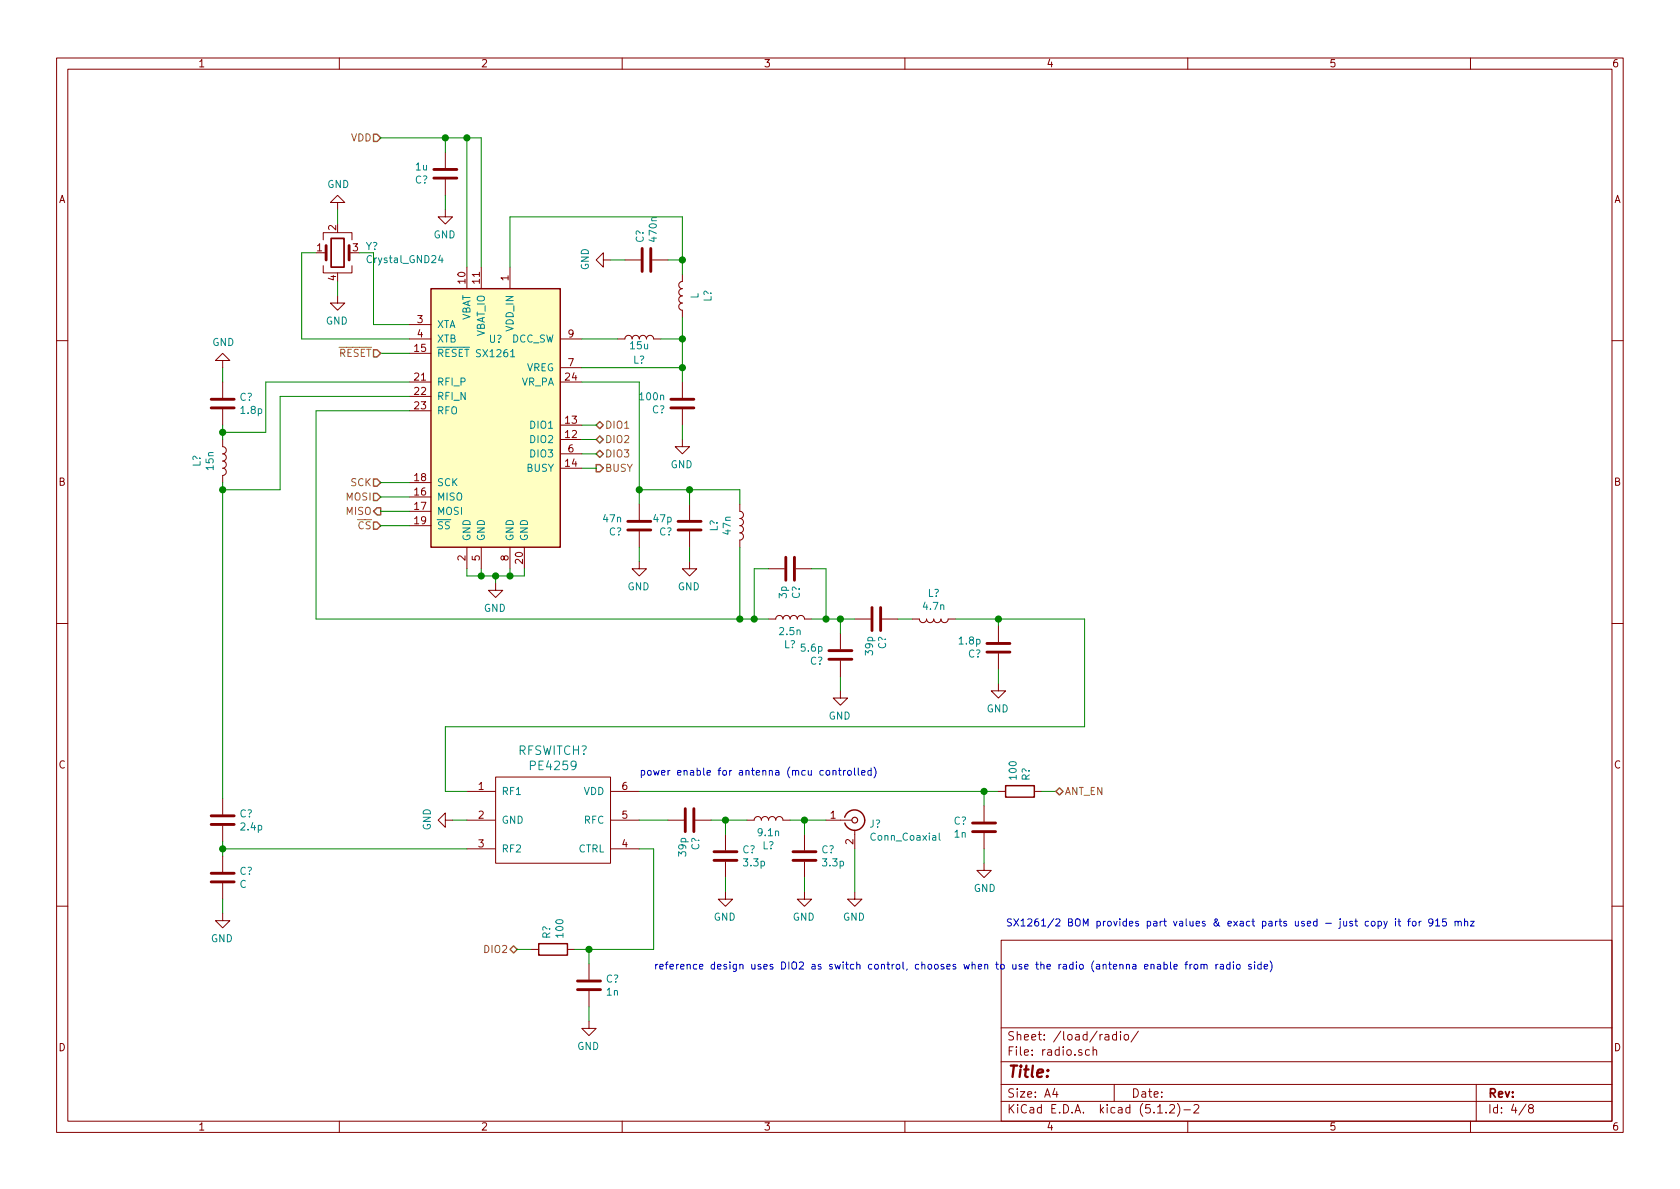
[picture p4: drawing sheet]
EESchema Schematic File Version 4
LIBS:wsn-cache
EELAYER 29 0
EELAYER END
$Descr A4 11693 8268
encoding utf-8
Sheet 4 8
Title ""
Date ""
Rev ""
Comp ""
Comment1 ""
Comment2 ""
Comment3 ""
Comment4 ""
$EndDescr
$Comp
L Device:Crystal_GND24 Y?
U 1 1
P 2350 1750
AR Path="/5E4C9109/5E60B86F" Ref="Y?"  Part="1" 
AR Path="/5E4C9109/5E5FA620/5E60B86F" Ref="Y?"  Part="1" 
AR Path="/5E4C9109/5E4B6FDC/5E60B86F" Ref="Y?"  Part="1" 
F 0 "Y?" H 2544 1796 50  0000 L CNN
F 1 "Crystal_GND24" H 2544 1705 50  0000 L CNN
F 2 "" H 2350 1750 50  0001 C CNN
F 3 "~" H 2350 1750 50  0001 C CNN
	1    2350 1750
	1    0    0    -1  
$EndComp
$Comp
L power:GND #PWR?
U 1 1
P 2350 2050
AR Path="/5E60B875" Ref="#PWR?"  Part="1" 
AR Path="/5E4C9109/5E60B875" Ref="#PWR?"  Part="1" 
AR Path="/5E4C9109/5E5FA620/5E60B875" Ref="#PWR?"  Part="1" 
AR Path="/5E4C9109/5E4B6FDC/5E60B875" Ref="#PWR?"  Part="1" 
F 0 "#PWR?" H 2350 1800 50  0001 C CNN
F 1 "GND" H 2355 1877 50  0000 C CNN
F 2 "" H 2350 2050 50  0001 C CNN
F 3 "" H 2350 2050 50  0001 C CNN
	1    2350 2050
	-1   0    0    -1  
$EndComp
Wire Wire Line
	2350 2050 2350 1950
$Comp
L power:GND #PWR?
U 1 1
P 2350 1450
AR Path="/5E60B87C" Ref="#PWR?"  Part="1" 
AR Path="/5E4C9109/5E60B87C" Ref="#PWR?"  Part="1" 
AR Path="/5E4C9109/5E5FA620/5E60B87C" Ref="#PWR?"  Part="1" 
AR Path="/5E4C9109/5E4B6FDC/5E60B87C" Ref="#PWR?"  Part="1" 
F 0 "#PWR?" H 2350 1200 50  0001 C CNN
F 1 "GND" H 2355 1277 50  0000 C CNN
F 2 "" H 2350 1450 50  0001 C CNN
F 3 "" H 2350 1450 50  0001 C CNN
	1    2350 1450
	1    0    0    1   
$EndComp
Wire Wire Line
	2350 1450 2350 1550
Wire Wire Line
	2500 1750 2600 1750
Wire Wire Line
	2600 1750 2600 2250
Wire Wire Line
	2600 2250 2850 2250
Wire Wire Line
	2850 2350 2100 2350
Wire Wire Line
	2100 1750 2200 1750
Wire Wire Line
	2100 2350 2100 1750
Text HLabel 2650 950  0    50   Input ~ 0
VDD
Text HLabel 2650 3350 0    50   Input ~ 0
SCK
Text HLabel 2650 3450 0    50   Input ~ 0
MOSI
Text HLabel 2650 3550 0    50   Output ~ 0
MISO
Text HLabel 2650 3650 0    50   Input ~ 0
~CS
Text HLabel 4150 2950 2    50   BiDi ~ 0
DIO1
Text HLabel 4150 3050 2    50   BiDi ~ 0
DIO2
Text HLabel 4150 3150 2    50   BiDi ~ 0
DIO3
Text HLabel 4150 3250 2    50   Output ~ 0
BUSY
$Comp
L wsn_sds_design_symbols:SX1261 U?
U 1 1
P 3450 2850
AR Path="/5E4C9109/5E631108" Ref="U?"  Part="1" 
AR Path="/5E4C9109/5E5FA620/5E631108" Ref="U?"  Part="1" 
AR Path="/5E4C9109/5E4B6FDC/5E631108" Ref="U?"  Part="1" 
F 0 "U?" H 3450 3350 50  0000 C CNN
F 1 "SX1261" H 3450 3250 50  0000 C CNN
F 2 "Package_DFN_QFN:QFN-24-1EP_4x4mm_P0.5mm_EP2.6x2.6mm" H 3500 2550 50  0001 C CNN
F 3 "https://semtech.my.salesforce.com/sfc/p/E0000000JelG/a/2R000000HT76/7Nka9W5WgugoZe.xwIHJy6ebj1hW8UJ.USO_Pt2CLLo" H 3450 2650 50  0001 C CNN
	1    3450 2850
	1    0    0    -1  
$EndComp
$Comp
L power:GND #PWR?
U 1 1
P 3450 4050
AR Path="/5E4C9109/5E63110E" Ref="#PWR?"  Part="1" 
AR Path="/5E4C9109/5E5FA620/5E63110E" Ref="#PWR?"  Part="1" 
AR Path="/5E4C9109/5E4B6FDC/5E63110E" Ref="#PWR?"  Part="1" 
F 0 "#PWR?" H 3450 3800 50  0001 C CNN
F 1 "GND" H 3455 3877 50  0000 C CNN
F 2 "" H 3450 4050 50  0001 C CNN
F 3 "" H 3450 4050 50  0001 C CNN
	1    3450 4050
	-1   0    0    -1  
$EndComp
Wire Wire Line
	3450 4050 3450 4000
Wire Wire Line
	3350 4000 3350 3950
Wire Wire Line
	3550 4000 3550 3950
Connection ~ 3450 4000
Wire Wire Line
	3650 4000 3650 3950
Wire Wire Line
	3450 4000 3550 4000
Wire Wire Line
	3550 4000 3650 4000
Connection ~ 3550 4000
Wire Wire Line
	3250 4000 3250 3950
Wire Wire Line
	3450 4000 3350 4000
Wire Wire Line
	3350 4000 3250 4000
Connection ~ 3350 4000
$Comp
L Device:C C?
U 1 1
P 3100 1200
AR Path="/5E634C23" Ref="C?"  Part="1" 
AR Path="/5E4C9109/5E634C23" Ref="C?"  Part="1" 
AR Path="/5E4C9109/5E5FA620/5E634C23" Ref="C?"  Part="1" 
AR Path="/5E4C9109/5E4B6FDC/5E634C23" Ref="C?"  Part="1" 
F 0 "C?" H 3215 1246 50  0000 L CNN
F 1 "1u" H 3215 1155 50  0000 L CNN
F 2 "" H 3138 1050 50  0001 C CNN
F 3 "~" H 3100 1200 50  0001 C CNN
	1    3100 1200
	-1   0    0    1   
$EndComp
$Comp
L power:GND #PWR?
U 1 1
P 3100 1450
AR Path="/5E634C29" Ref="#PWR?"  Part="1" 
AR Path="/5E4C9109/5E634C29" Ref="#PWR?"  Part="1" 
AR Path="/5E4C9109/5E5FA620/5E634C29" Ref="#PWR?"  Part="1" 
AR Path="/5E4C9109/5E4B6FDC/5E634C29" Ref="#PWR?"  Part="1" 
F 0 "#PWR?" H 3100 1200 50  0001 C CNN
F 1 "GND" H 3105 1277 50  0000 C CNN
F 2 "" H 3100 1450 50  0001 C CNN
F 3 "" H 3100 1450 50  0001 C CNN
	1    3100 1450
	-1   0    0    -1  
$EndComp
Wire Wire Line
	3100 1050 3100 950 
Wire Wire Line
	2650 3350 2850 3350
Wire Wire Line
	2650 3450 2850 3450
Wire Wire Line
	2650 3550 2850 3550
Wire Wire Line
	2650 3650 2850 3650
Wire Wire Line
	3350 1850 3350 950 
Wire Wire Line
	3350 950  3250 950 
Connection ~ 3100 950 
Wire Wire Line
	3250 1850 3250 950 
Connection ~ 3250 950 
Wire Wire Line
	3250 950  3100 950 
Wire Wire Line
	2650 2450 2850 2450
Text HLabel 2650 2450 0    50   Input ~ 0
~RESET
$Comp
L Device:C C?
U 1 1
P 4750 2800
AR Path="/5E6C6684" Ref="C?"  Part="1" 
AR Path="/5E4C9109/5E6C6684" Ref="C?"  Part="1" 
AR Path="/5E4C9109/5E5FA620/5E6C6684" Ref="C?"  Part="1" 
AR Path="/5E4C9109/5E4B6FDC/5E6C6684" Ref="C?"  Part="1" 
F 0 "C?" H 4865 2846 50  0000 L CNN
F 1 "100n" H 4865 2755 50  0000 L CNN
F 2 "" H 4788 2650 50  0001 C CNN
F 3 "~" H 4750 2800 50  0001 C CNN
	1    4750 2800
	-1   0    0    1   
$EndComp
$Comp
L power:GND #PWR?
U 1 1
P 4750 3050
AR Path="/5E6C668A" Ref="#PWR?"  Part="1" 
AR Path="/5E4C9109/5E6C668A" Ref="#PWR?"  Part="1" 
AR Path="/5E4C9109/5E5FA620/5E6C668A" Ref="#PWR?"  Part="1" 
AR Path="/5E4C9109/5E4B6FDC/5E6C668A" Ref="#PWR?"  Part="1" 
F 0 "#PWR?" H 4750 2800 50  0001 C CNN
F 1 "GND" H 4755 2877 50  0000 C CNN
F 2 "" H 4750 3050 50  0001 C CNN
F 3 "" H 4750 3050 50  0001 C CNN
	1    4750 3050
	-1   0    0    -1  
$EndComp
Wire Wire Line
	4750 3050 4750 2950
Wire Wire Line
	4750 2550 4750 2650
Wire Wire Line
	4050 2550 4750 2550
$Comp
L Device:L L?
U 1 1
P 4450 2350
AR Path="/5E4C9109/5E6D5716" Ref="L?"  Part="1" 
AR Path="/5E4C9109/5E5FA620/5E6D5716" Ref="L?"  Part="1" 
AR Path="/5E4C9109/5E4B6FDC/5E6D5716" Ref="L?"  Part="1" 
F 0 "L?" V 4300 2350 50  0000 C CNN
F 1 "15u" V 4400 2350 50  0000 C CNN
F 2 "" H 4450 2350 50  0001 C CNN
F 3 "~" H 4450 2350 50  0001 C CNN
	1    4450 2350
	0    -1   -1   0   
$EndComp
Wire Wire Line
	4750 2350 4750 2550
Wire Wire Line
	4600 2350 4750 2350
Connection ~ 4750 2550
Wire Wire Line
	4050 2350 4300 2350
$Comp
L Device:L L?
U 1 1
P 4750 2050
AR Path="/5E4C9109/5E6E1721" Ref="L?"  Part="1" 
AR Path="/5E4C9109/5E5FA620/5E6E1721" Ref="L?"  Part="1" 
AR Path="/5E4C9109/5E4B6FDC/5E6E1721" Ref="L?"  Part="1" 
F 0 "L?" V 4569 2050 50  0000 C CNN
F 1 "L" V 4660 2050 50  0000 C CNN
F 2 "" H 4750 2050 50  0001 C CNN
F 3 "~" H 4750 2050 50  0001 C CNN
	1    4750 2050
	-1   0    0    1   
$EndComp
Wire Wire Line
	4750 2200 4750 2350
Connection ~ 4750 2350
Wire Wire Line
	3550 1850 3550 1500
$Comp
L Device:C C?
U 1 1
P 4500 1800
AR Path="/5E711406" Ref="C?"  Part="1" 
AR Path="/5E4C9109/5E711406" Ref="C?"  Part="1" 
AR Path="/5E4C9109/5E5FA620/5E711406" Ref="C?"  Part="1" 
AR Path="/5E4C9109/5E4B6FDC/5E711406" Ref="C?"  Part="1" 
F 0 "C?" H 4615 1846 50  0000 L CNN
F 1 "470n" H 4615 1755 50  0000 L CNN
F 2 "" H 4538 1650 50  0001 C CNN
F 3 "~" H 4500 1800 50  0001 C CNN
	1    4500 1800
	0    -1   -1   0   
$EndComp
$Comp
L power:GND #PWR?
U 1 1
P 4250 1800
AR Path="/5E71140C" Ref="#PWR?"  Part="1" 
AR Path="/5E4C9109/5E71140C" Ref="#PWR?"  Part="1" 
AR Path="/5E4C9109/5E5FA620/5E71140C" Ref="#PWR?"  Part="1" 
AR Path="/5E4C9109/5E4B6FDC/5E71140C" Ref="#PWR?"  Part="1" 
F 0 "#PWR?" H 4250 1550 50  0001 C CNN
F 1 "GND" H 4255 1627 50  0000 C CNN
F 2 "" H 4250 1800 50  0001 C CNN
F 3 "" H 4250 1800 50  0001 C CNN
	1    4250 1800
	0    1    -1   0   
$EndComp
Wire Wire Line
	4250 1800 4350 1800
Wire Wire Line
	4750 1800 4650 1800
Wire Wire Line
	4750 1900 4750 1800
Wire Wire Line
	4750 1800 4750 1500
Wire Wire Line
	4750 1500 3550 1500
Connection ~ 4750 1800
Wire Wire Line
	4050 2650 4450 2650
Wire Wire Line
	4450 2650 4450 3400
$Comp
L Device:C C?
U 1 1
P 4450 3650
AR Path="/5E729E2A" Ref="C?"  Part="1" 
AR Path="/5E4C9109/5E729E2A" Ref="C?"  Part="1" 
AR Path="/5E4C9109/5E5FA620/5E729E2A" Ref="C?"  Part="1" 
AR Path="/5E4C9109/5E4B6FDC/5E729E2A" Ref="C?"  Part="1" 
F 0 "C?" H 4565 3696 50  0000 L CNN
F 1 "47n" H 4565 3605 50  0000 L CNN
F 2 "" H 4488 3500 50  0001 C CNN
F 3 "~" H 4450 3650 50  0001 C CNN
	1    4450 3650
	-1   0    0    1   
$EndComp
$Comp
L power:GND #PWR?
U 1 1
P 4450 3900
AR Path="/5E729E30" Ref="#PWR?"  Part="1" 
AR Path="/5E4C9109/5E729E30" Ref="#PWR?"  Part="1" 
AR Path="/5E4C9109/5E5FA620/5E729E30" Ref="#PWR?"  Part="1" 
AR Path="/5E4C9109/5E4B6FDC/5E729E30" Ref="#PWR?"  Part="1" 
F 0 "#PWR?" H 4450 3650 50  0001 C CNN
F 1 "GND" H 4455 3727 50  0000 C CNN
F 2 "" H 4450 3900 50  0001 C CNN
F 3 "" H 4450 3900 50  0001 C CNN
	1    4450 3900
	-1   0    0    -1  
$EndComp
Wire Wire Line
	4450 3900 4450 3800
$Comp
L power:GND #PWR?
U 1 1
P 4800 3900
AR Path="/5E729E3D" Ref="#PWR?"  Part="1" 
AR Path="/5E4C9109/5E729E3D" Ref="#PWR?"  Part="1" 
AR Path="/5E4C9109/5E5FA620/5E729E3D" Ref="#PWR?"  Part="1" 
AR Path="/5E4C9109/5E4B6FDC/5E729E3D" Ref="#PWR?"  Part="1" 
F 0 "#PWR?" H 4800 3650 50  0001 C CNN
F 1 "GND" H 4805 3727 50  0000 C CNN
F 2 "" H 4800 3900 50  0001 C CNN
F 3 "" H 4800 3900 50  0001 C CNN
	1    4800 3900
	-1   0    0    -1  
$EndComp
Wire Wire Line
	4800 3900 4800 3800
Wire Wire Line
	4450 3400 4800 3400
Wire Wire Line
	4450 3500 4450 3400
Connection ~ 4450 3400
$Comp
L Device:C C?
U 1 1
P 4800 3650
AR Path="/5E729E37" Ref="C?"  Part="1" 
AR Path="/5E4C9109/5E729E37" Ref="C?"  Part="1" 
AR Path="/5E4C9109/5E5FA620/5E729E37" Ref="C?"  Part="1" 
AR Path="/5E4C9109/5E4B6FDC/5E729E37" Ref="C?"  Part="1" 
F 0 "C?" H 4915 3696 50  0000 L CNN
F 1 "47p" H 4915 3605 50  0000 L CNN
F 2 "" H 4838 3500 50  0001 C CNN
F 3 "~" H 4800 3650 50  0001 C CNN
	1    4800 3650
	-1   0    0    1   
$EndComp
Wire Wire Line
	4800 3500 4800 3400
$Comp
L Device:L L?
U 1 1
P 5150 3650
AR Path="/5E4C9109/5E746EF5" Ref="L?"  Part="1" 
AR Path="/5E4C9109/5E5FA620/5E746EF5" Ref="L?"  Part="1" 
AR Path="/5E4C9109/5E4B6FDC/5E746EF5" Ref="L?"  Part="1" 
F 0 "L?" V 4969 3650 50  0000 C CNN
F 1 "47n" V 5060 3650 50  0000 C CNN
F 2 "" H 5150 3650 50  0001 C CNN
F 3 "~" H 5150 3650 50  0001 C CNN
	1    5150 3650
	1    0    0    -1  
$EndComp
Wire Wire Line
	2850 2850 2200 2850
Wire Wire Line
	2200 2850 2200 4300
Wire Wire Line
	2200 4300 5150 4300
Wire Wire Line
	4800 3400 5150 3400
Wire Wire Line
	5150 3400 5150 3500
Connection ~ 4800 3400
Wire Wire Line
	5150 3800 5150 4300
Wire Wire Line
	5150 4300 5250 4300
Connection ~ 5150 4300
$Comp
L Device:L L?
U 1 1
P 5500 4300
AR Path="/5E4C9109/5E78FDC5" Ref="L?"  Part="1" 
AR Path="/5E4C9109/5E5FA620/5E78FDC5" Ref="L?"  Part="1" 
AR Path="/5E4C9109/5E4B6FDC/5E78FDC5" Ref="L?"  Part="1" 
F 0 "L?" V 5319 4300 50  0000 C CNN
F 1 "2.5n" V 5410 4300 50  0000 C CNN
F 2 "" H 5500 4300 50  0001 C CNN
F 3 "~" H 5500 4300 50  0001 C CNN
	1    5500 4300
	0    -1   -1   0   
$EndComp
$Comp
L Device:C C?
U 1 1
P 5500 3950
AR Path="/5E78FDCB" Ref="C?"  Part="1" 
AR Path="/5E4C9109/5E78FDCB" Ref="C?"  Part="1" 
AR Path="/5E4C9109/5E5FA620/5E78FDCB" Ref="C?"  Part="1" 
AR Path="/5E4C9109/5E4B6FDC/5E78FDCB" Ref="C?"  Part="1" 
F 0 "C?" H 5615 3996 50  0000 L CNN
F 1 "3p" H 5615 3905 50  0000 L CNN
F 2 "" H 5538 3800 50  0001 C CNN
F 3 "~" H 5500 3950 50  0001 C CNN
	1    5500 3950
	0    1    1    0   
$EndComp
Wire Wire Line
	5350 3950 5250 3950
Wire Wire Line
	5250 3950 5250 4300
Connection ~ 5250 4300
Wire Wire Line
	5250 4300 5350 4300
Wire Wire Line
	5650 4300 5750 4300
Wire Wire Line
	5750 4300 5750 3950
Wire Wire Line
	5750 3950 5650 3950
Wire Wire Line
	5850 4800 5850 4700
$Comp
L power:GND #PWR?
U 1 1
P 5850 4800
AR Path="/5E7B7BC2" Ref="#PWR?"  Part="1" 
AR Path="/5E4C9109/5E7B7BC2" Ref="#PWR?"  Part="1" 
AR Path="/5E4C9109/5E5FA620/5E7B7BC2" Ref="#PWR?"  Part="1" 
AR Path="/5E4C9109/5E4B6FDC/5E7B7BC2" Ref="#PWR?"  Part="1" 
F 0 "#PWR?" H 5850 4550 50  0001 C CNN
F 1 "GND" H 5855 4627 50  0000 C CNN
F 2 "" H 5850 4800 50  0001 C CNN
F 3 "" H 5850 4800 50  0001 C CNN
	1    5850 4800
	-1   0    0    -1  
$EndComp
$Comp
L Device:C C?
U 1 1
P 5850 4550
AR Path="/5E7B7BBC" Ref="C?"  Part="1" 
AR Path="/5E4C9109/5E7B7BBC" Ref="C?"  Part="1" 
AR Path="/5E4C9109/5E5FA620/5E7B7BBC" Ref="C?"  Part="1" 
AR Path="/5E4C9109/5E4B6FDC/5E7B7BBC" Ref="C?"  Part="1" 
F 0 "C?" H 5965 4596 50  0000 L CNN
F 1 "5.6p" H 5965 4505 50  0000 L CNN
F 2 "" H 5888 4400 50  0001 C CNN
F 3 "~" H 5850 4550 50  0001 C CNN
	1    5850 4550
	-1   0    0    1   
$EndComp
Wire Wire Line
	5850 4400 5850 4300
Wire Wire Line
	5850 4300 5750 4300
Connection ~ 5750 4300
Wire Wire Line
	6650 4300 6950 4300
Connection ~ 6950 4300
Wire Wire Line
	6950 4350 6950 4300
$Comp
L Device:C C?
U 1 1
P 6950 4500
AR Path="/5E7D28F8" Ref="C?"  Part="1" 
AR Path="/5E4C9109/5E7D28F8" Ref="C?"  Part="1" 
AR Path="/5E4C9109/5E5FA620/5E7D28F8" Ref="C?"  Part="1" 
AR Path="/5E4C9109/5E4B6FDC/5E7D28F8" Ref="C?"  Part="1" 
F 0 "C?" H 7065 4546 50  0000 L CNN
F 1 "1.8p" H 7065 4455 50  0000 L CNN
F 2 "" H 6988 4350 50  0001 C CNN
F 3 "~" H 6950 4500 50  0001 C CNN
	1    6950 4500
	-1   0    0    1   
$EndComp
$Comp
L power:GND #PWR?
U 1 1
P 6950 4750
AR Path="/5E7D28FE" Ref="#PWR?"  Part="1" 
AR Path="/5E4C9109/5E7D28FE" Ref="#PWR?"  Part="1" 
AR Path="/5E4C9109/5E5FA620/5E7D28FE" Ref="#PWR?"  Part="1" 
AR Path="/5E4C9109/5E4B6FDC/5E7D28FE" Ref="#PWR?"  Part="1" 
F 0 "#PWR?" H 6950 4500 50  0001 C CNN
F 1 "GND" H 6955 4577 50  0000 C CNN
F 2 "" H 6950 4750 50  0001 C CNN
F 3 "" H 6950 4750 50  0001 C CNN
	1    6950 4750
	-1   0    0    -1  
$EndComp
Wire Wire Line
	6950 4750 6950 4650
Wire Wire Line
	6350 4300 6250 4300
$Comp
L Device:L L?
U 1 1
P 6500 4300
AR Path="/5E4C9109/5E7D2906" Ref="L?"  Part="1" 
AR Path="/5E4C9109/5E5FA620/5E7D2906" Ref="L?"  Part="1" 
AR Path="/5E4C9109/5E4B6FDC/5E7D2906" Ref="L?"  Part="1" 
F 0 "L?" V 6319 4300 50  0000 C CNN
F 1 "4.7n" V 6410 4300 50  0000 C CNN
F 2 "" H 6500 4300 50  0001 C CNN
F 3 "~" H 6500 4300 50  0001 C CNN
	1    6500 4300
	0    1    1    0   
$EndComp
$Comp
L Device:C C?
U 1 1
P 6100 4300
AR Path="/5E7D290C" Ref="C?"  Part="1" 
AR Path="/5E4C9109/5E7D290C" Ref="C?"  Part="1" 
AR Path="/5E4C9109/5E5FA620/5E7D290C" Ref="C?"  Part="1" 
AR Path="/5E4C9109/5E4B6FDC/5E7D290C" Ref="C?"  Part="1" 
F 0 "C?" H 6215 4346 50  0000 L CNN
F 1 "39p" H 6215 4255 50  0000 L CNN
F 2 "" H 6138 4150 50  0001 C CNN
F 3 "~" H 6100 4300 50  0001 C CNN
	1    6100 4300
	0    1    1    0   
$EndComp
Wire Wire Line
	5950 4300 5850 4300
Connection ~ 5850 4300
$Comp
L Device:L L?
U 1 1
P 1550 3200
AR Path="/5E4C9109/5E82CCC6" Ref="L?"  Part="1" 
AR Path="/5E4C9109/5E5FA620/5E82CCC6" Ref="L?"  Part="1" 
AR Path="/5E4C9109/5E4B6FDC/5E82CCC6" Ref="L?"  Part="1" 
F 0 "L?" V 1369 3200 50  0000 C CNN
F 1 "15n" V 1460 3200 50  0000 C CNN
F 2 "" H 1550 3200 50  0001 C CNN
F 3 "~" H 1550 3200 50  0001 C CNN
	1    1550 3200
	1    0    0    -1  
$EndComp
Wire Wire Line
	1550 2550 1550 2650
$Comp
L power:GND #PWR?
U 1 1
P 1550 2550
AR Path="/5E835416" Ref="#PWR?"  Part="1" 
AR Path="/5E4C9109/5E835416" Ref="#PWR?"  Part="1" 
AR Path="/5E4C9109/5E5FA620/5E835416" Ref="#PWR?"  Part="1" 
AR Path="/5E4C9109/5E4B6FDC/5E835416" Ref="#PWR?"  Part="1" 
F 0 "#PWR?" H 1550 2300 50  0001 C CNN
F 1 "GND" H 1555 2377 50  0000 C CNN
F 2 "" H 1550 2550 50  0001 C CNN
F 3 "" H 1550 2550 50  0001 C CNN
	1    1550 2550
	1    0    0    1   
$EndComp
$Comp
L Device:C C?
U 1 1
P 1550 2800
AR Path="/5E835410" Ref="C?"  Part="1" 
AR Path="/5E4C9109/5E835410" Ref="C?"  Part="1" 
AR Path="/5E4C9109/5E5FA620/5E835410" Ref="C?"  Part="1" 
AR Path="/5E4C9109/5E4B6FDC/5E835410" Ref="C?"  Part="1" 
F 0 "C?" H 1665 2846 50  0000 L CNN
F 1 "1.8p" H 1665 2755 50  0000 L CNN
F 2 "" H 1588 2650 50  0001 C CNN
F 3 "~" H 1550 2800 50  0001 C CNN
	1    1550 2800
	1    0    0    -1  
$EndComp
Wire Wire Line
	1550 2950 1550 3000
Wire Wire Line
	2850 2650 1850 2650
Wire Wire Line
	2850 2750 1950 2750
Wire Wire Line
	1950 2750 1950 3400
Wire Wire Line
	1550 3400 1550 3350
Wire Wire Line
	1550 3400 1950 3400
Wire Wire Line
	1850 3000 1550 3000
Wire Wire Line
	1850 2650 1850 3000
Connection ~ 1550 3000
Wire Wire Line
	1550 3000 1550 3050
Wire Wire Line
	2650 950  3100 950 
Wire Wire Line
	4150 2950 4050 2950
Wire Wire Line
	4150 3050 4050 3050
Wire Wire Line
	4150 3150 4050 3150
Wire Wire Line
	4150 3250 4050 3250
Wire Wire Line
	7550 4300 7550 5050
Wire Wire Line
	7550 5050 3100 5050
Wire Wire Line
	6950 4300 7550 4300
Wire Wire Line
	3150 5700 3250 5700
$Comp
L power:GND #PWR?
U 1 1
P 3150 5700
AR Path="/5E93CB0C" Ref="#PWR?"  Part="1" 
AR Path="/5E4C9109/5E93CB0C" Ref="#PWR?"  Part="1" 
AR Path="/5E4C9109/5E5FA620/5E93CB0C" Ref="#PWR?"  Part="1" 
AR Path="/5E4C9109/5E4B6FDC/5E93CB0C" Ref="#PWR?"  Part="1" 
F 0 "#PWR?" H 3150 5450 50  0001 C CNN
F 1 "GND" H 3155 5527 50  0000 C CNN
F 2 "" H 3150 5700 50  0001 C CNN
F 3 "" H 3150 5700 50  0001 C CNN
	1    3150 5700
	0    1    -1   0   
$EndComp
Wire Wire Line
	3100 1450 3100 1350
$Comp
L wsn_sds_design_symbols:PE4259 RFSWITCH?
U 1 1
P 3850 5700
F 0 "RFSWITCH?" H 3850 6187 60  0000 C CNN
F 1 "PE4259" H 3850 6081 60  0000 C CNN
F 2 "" H 3850 5700 60  0000 C CNN
F 3 "" H 3850 5700 60  0000 C CNN
	1    3850 5700
	1    0    0    -1  
$EndComp
Wire Wire Line
	3100 5500 3250 5500
$Comp
L Device:C C?
U 1 1
P 1550 5700
AR Path="/5E89EA45" Ref="C?"  Part="1" 
AR Path="/5E4C9109/5E89EA45" Ref="C?"  Part="1" 
AR Path="/5E4C9109/5E5FA620/5E89EA45" Ref="C?"  Part="1" 
AR Path="/5E4C9109/5E4B6FDC/5E89EA45" Ref="C?"  Part="1" 
F 0 "C?" H 1665 5746 50  0000 L CNN
F 1 "2.4p" H 1665 5655 50  0000 L CNN
F 2 "" H 1588 5550 50  0001 C CNN
F 3 "~" H 1550 5700 50  0001 C CNN
	1    1550 5700
	1    0    0    -1  
$EndComp
$Comp
L Device:C C?
U 1 1
P 1550 6100
AR Path="/5E8ADBDD" Ref="C?"  Part="1" 
AR Path="/5E4C9109/5E8ADBDD" Ref="C?"  Part="1" 
AR Path="/5E4C9109/5E5FA620/5E8ADBDD" Ref="C?"  Part="1" 
AR Path="/5E4C9109/5E4B6FDC/5E8ADBDD" Ref="C?"  Part="1" 
F 0 "C?" H 1665 6146 50  0000 L CNN
F 1 "C" H 1665 6055 50  0000 L CNN
F 2 "" H 1588 5950 50  0001 C CNN
F 3 "~" H 1550 6100 50  0001 C CNN
	1    1550 6100
	1    0    0    -1  
$EndComp
Wire Wire Line
	1550 6350 1550 6250
$Comp
L power:GND #PWR?
U 1 1
P 1550 6350
AR Path="/5E8CCD96" Ref="#PWR?"  Part="1" 
AR Path="/5E4C9109/5E8CCD96" Ref="#PWR?"  Part="1" 
AR Path="/5E4C9109/5E5FA620/5E8CCD96" Ref="#PWR?"  Part="1" 
AR Path="/5E4C9109/5E4B6FDC/5E8CCD96" Ref="#PWR?"  Part="1" 
F 0 "#PWR?" H 1550 6100 50  0001 C CNN
F 1 "GND" H 1555 6177 50  0000 C CNN
F 2 "" H 1550 6350 50  0001 C CNN
F 3 "" H 1550 6350 50  0001 C CNN
	1    1550 6350
	-1   0    0    -1  
$EndComp
Wire Wire Line
	1550 5950 1550 5900
Connection ~ 1550 5900
Wire Wire Line
	1550 5900 1550 5850
Wire Wire Line
	1550 5900 3250 5900
Text HLabel 3600 6600 0    50   BiDi ~ 0
DIO2
Wire Wire Line
	3600 6600 3700 6600
$Comp
L Device:R R?
U 1 1
P 3850 6600
F 0 "R?" H 3920 6646 50  0000 L CNN
F 1 "100" H 3920 6555 50  0000 L CNN
F 2 "" V 3780 6600 50  0001 C CNN
F 3 "~" H 3850 6600 50  0001 C CNN
	1    3850 6600
	0    -1   -1   0   
$EndComp
$Comp
L Device:C C?
U 1 1
P 4100 6850
F 0 "C?" H 4215 6896 50  0000 L CNN
F 1 "1n" H 4215 6805 50  0000 L CNN
F 2 "" H 4138 6700 50  0001 C CNN
F 3 "~" H 4100 6850 50  0001 C CNN
	1    4100 6850
	1    0    0    -1  
$EndComp
Wire Wire Line
	4100 6700 4100 6600
Wire Wire Line
	4100 6600 4000 6600
Wire Wire Line
	4100 7100 4100 7000
$Comp
L power:GND #PWR?
U 1 1
P 4100 7100
AR Path="/5E4DA24B" Ref="#PWR?"  Part="1" 
AR Path="/5E4C9109/5E4DA24B" Ref="#PWR?"  Part="1" 
AR Path="/5E4C9109/5E5FA620/5E4DA24B" Ref="#PWR?"  Part="1" 
AR Path="/5E4C9109/5E4B6FDC/5E4DA24B" Ref="#PWR?"  Part="1" 
F 0 "#PWR?" H 4100 6850 50  0001 C CNN
F 1 "GND" H 4105 6927 50  0000 C CNN
F 2 "" H 4100 7100 50  0001 C CNN
F 3 "" H 4100 7100 50  0001 C CNN
	1    4100 7100
	-1   0    0    -1  
$EndComp
Wire Wire Line
	4100 6600 4550 6600
Wire Wire Line
	4550 6600 4550 5900
Wire Wire Line
	4550 5900 4450 5900
Connection ~ 4100 6600
Wire Wire Line
	3100 5050 3100 5500
Wire Wire Line
	1550 3400 1550 5550
Connection ~ 1550 3400
Wire Wire Line
	5050 5700 4950 5700
$Comp
L Device:C C?
U 1 1
P 4800 5700
AR Path="/5E4F896B" Ref="C?"  Part="1" 
AR Path="/5E4C9109/5E4F896B" Ref="C?"  Part="1" 
AR Path="/5E4C9109/5E5FA620/5E4F896B" Ref="C?"  Part="1" 
AR Path="/5E4C9109/5E4B6FDC/5E4F896B" Ref="C?"  Part="1" 
F 0 "C?" H 4915 5746 50  0000 L CNN
F 1 "39p" H 4915 5655 50  0000 L CNN
F 2 "" H 4838 5550 50  0001 C CNN
F 3 "~" H 4800 5700 50  0001 C CNN
	1    4800 5700
	0    1    1    0   
$EndComp
Wire Wire Line
	4650 5700 4450 5700
$Comp
L Device:C C?
U 1 1
P 5050 5950
AR Path="/5E4FE968" Ref="C?"  Part="1" 
AR Path="/5E4C9109/5E4FE968" Ref="C?"  Part="1" 
AR Path="/5E4C9109/5E5FA620/5E4FE968" Ref="C?"  Part="1" 
AR Path="/5E4C9109/5E4B6FDC/5E4FE968" Ref="C?"  Part="1" 
F 0 "C?" H 5165 5996 50  0000 L CNN
F 1 "3.3p" H 5165 5905 50  0000 L CNN
F 2 "" H 5088 5800 50  0001 C CNN
F 3 "~" H 5050 5950 50  0001 C CNN
	1    5050 5950
	1    0    0    -1  
$EndComp
Wire Wire Line
	5050 5800 5050 5700
$Comp
L Device:L L?
U 1 1
P 5350 5700
AR Path="/5E4C9109/5E5053B8" Ref="L?"  Part="1" 
AR Path="/5E4C9109/5E5FA620/5E5053B8" Ref="L?"  Part="1" 
AR Path="/5E4C9109/5E4B6FDC/5E5053B8" Ref="L?"  Part="1" 
F 0 "L?" V 5169 5700 50  0000 C CNN
F 1 "9.1n" V 5260 5700 50  0000 C CNN
F 2 "" H 5350 5700 50  0001 C CNN
F 3 "~" H 5350 5700 50  0001 C CNN
	1    5350 5700
	0    -1   -1   0   
$EndComp
Wire Wire Line
	5200 5700 5050 5700
Connection ~ 5050 5700
$Comp
L Device:C C?
U 1 1
P 5600 5950
AR Path="/5E50E647" Ref="C?"  Part="1" 
AR Path="/5E4C9109/5E50E647" Ref="C?"  Part="1" 
AR Path="/5E4C9109/5E5FA620/5E50E647" Ref="C?"  Part="1" 
AR Path="/5E4C9109/5E4B6FDC/5E50E647" Ref="C?"  Part="1" 
F 0 "C?" H 5715 5996 50  0000 L CNN
F 1 "3.3p" H 5715 5905 50  0000 L CNN
F 2 "" H 5638 5800 50  0001 C CNN
F 3 "~" H 5600 5950 50  0001 C CNN
	1    5600 5950
	1    0    0    -1  
$EndComp
Wire Wire Line
	5600 5800 5600 5700
Wire Wire Line
	5600 5700 5500 5700
Wire Wire Line
	5050 6200 5050 6100
$Comp
L power:GND #PWR?
U 1 1
P 5050 6200
AR Path="/5E514A7A" Ref="#PWR?"  Part="1" 
AR Path="/5E4C9109/5E514A7A" Ref="#PWR?"  Part="1" 
AR Path="/5E4C9109/5E5FA620/5E514A7A" Ref="#PWR?"  Part="1" 
AR Path="/5E4C9109/5E4B6FDC/5E514A7A" Ref="#PWR?"  Part="1" 
F 0 "#PWR?" H 5050 5950 50  0001 C CNN
F 1 "GND" H 5055 6027 50  0000 C CNN
F 2 "" H 5050 6200 50  0001 C CNN
F 3 "" H 5050 6200 50  0001 C CNN
	1    5050 6200
	-1   0    0    -1  
$EndComp
Wire Wire Line
	5600 6200 5600 6100
$Comp
L power:GND #PWR?
U 1 1
P 5600 6200
AR Path="/5E517CB6" Ref="#PWR?"  Part="1" 
AR Path="/5E4C9109/5E517CB6" Ref="#PWR?"  Part="1" 
AR Path="/5E4C9109/5E5FA620/5E517CB6" Ref="#PWR?"  Part="1" 
AR Path="/5E4C9109/5E4B6FDC/5E517CB6" Ref="#PWR?"  Part="1" 
F 0 "#PWR?" H 5600 5950 50  0001 C CNN
F 1 "GND" H 5605 6027 50  0000 C CNN
F 2 "" H 5600 6200 50  0001 C CNN
F 3 "" H 5600 6200 50  0001 C CNN
	1    5600 6200
	-1   0    0    -1  
$EndComp
$Comp
L Connector:Conn_Coaxial J?
U 1 1
P 5950 5700
F 0 "J?" H 6050 5675 50  0000 L CNN
F 1 "Conn_Coaxial" H 6050 5584 50  0000 L CNN
F 2 "" H 5950 5700 50  0001 C CNN
F 3 " ~" H 5950 5700 50  0001 C CNN
	1    5950 5700
	1    0    0    -1  
$EndComp
Wire Wire Line
	5750 5700 5600 5700
Connection ~ 5600 5700
$Comp
L power:GND #PWR?
U 1 1
P 5950 6200
AR Path="/5E5201FA" Ref="#PWR?"  Part="1" 
AR Path="/5E4C9109/5E5201FA" Ref="#PWR?"  Part="1" 
AR Path="/5E4C9109/5E5FA620/5E5201FA" Ref="#PWR?"  Part="1" 
AR Path="/5E4C9109/5E4B6FDC/5E5201FA" Ref="#PWR?"  Part="1" 
F 0 "#PWR?" H 5950 5950 50  0001 C CNN
F 1 "GND" H 5955 6027 50  0000 C CNN
F 2 "" H 5950 6200 50  0001 C CNN
F 3 "" H 5950 6200 50  0001 C CNN
	1    5950 6200
	-1   0    0    -1  
$EndComp
Wire Wire Line
	5950 6200 5950 5900
Text Notes 7000 6450 0    50   ~ 0
SX1261/2 BOM provides part values & exact parts used - just copy it for 915 mhz
Text Notes 4450 5400 0    50   ~ 0
power enable for antenna (mcu controlled)
Text Notes 4550 6750 0    50   ~ 0
reference design uses DIO2 as switch control, chooses when to use the radio (antenna enable from radio side)
Connection ~ 6850 5500
$Comp
L power:GND #PWR?
U 1 1
P 6850 6000
AR Path="/5E53BE00" Ref="#PWR?"  Part="1" 
AR Path="/5E4C9109/5E53BE00" Ref="#PWR?"  Part="1" 
AR Path="/5E4C9109/5E5FA620/5E53BE00" Ref="#PWR?"  Part="1" 
AR Path="/5E4C9109/5E4B6FDC/5E53BE00" Ref="#PWR?"  Part="1" 
F 0 "#PWR?" H 6850 5750 50  0001 C CNN
F 1 "GND" H 6855 5827 50  0000 C CNN
F 2 "" H 6850 6000 50  0001 C CNN
F 3 "" H 6850 6000 50  0001 C CNN
	1    6850 6000
	1    0    0    -1  
$EndComp
Wire Wire Line
	6850 6000 6850 5900
Wire Wire Line
	6850 5500 6950 5500
Wire Wire Line
	6850 5600 6850 5500
$Comp
L Device:C C?
U 1 1
P 6850 5750
F 0 "C?" H 6965 5796 50  0000 L CNN
F 1 "1n" H 6965 5705 50  0000 L CNN
F 2 "" H 6888 5600 50  0001 C CNN
F 3 "~" H 6850 5750 50  0001 C CNN
	1    6850 5750
	-1   0    0    -1  
$EndComp
$Comp
L Device:R R?
U 1 1
P 7100 5500
F 0 "R?" H 7170 5546 50  0000 L CNN
F 1 "100" H 7170 5455 50  0000 L CNN
F 2 "" V 7030 5500 50  0001 C CNN
F 3 "~" H 7100 5500 50  0001 C CNN
	1    7100 5500
	0    1    -1   0   
$EndComp
Wire Wire Line
	7350 5500 7250 5500
Text HLabel 7350 5500 2    50   BiDi ~ 0
ANT_EN
Wire Wire Line
	4450 5500 6850 5500
$EndSCHEMATC
